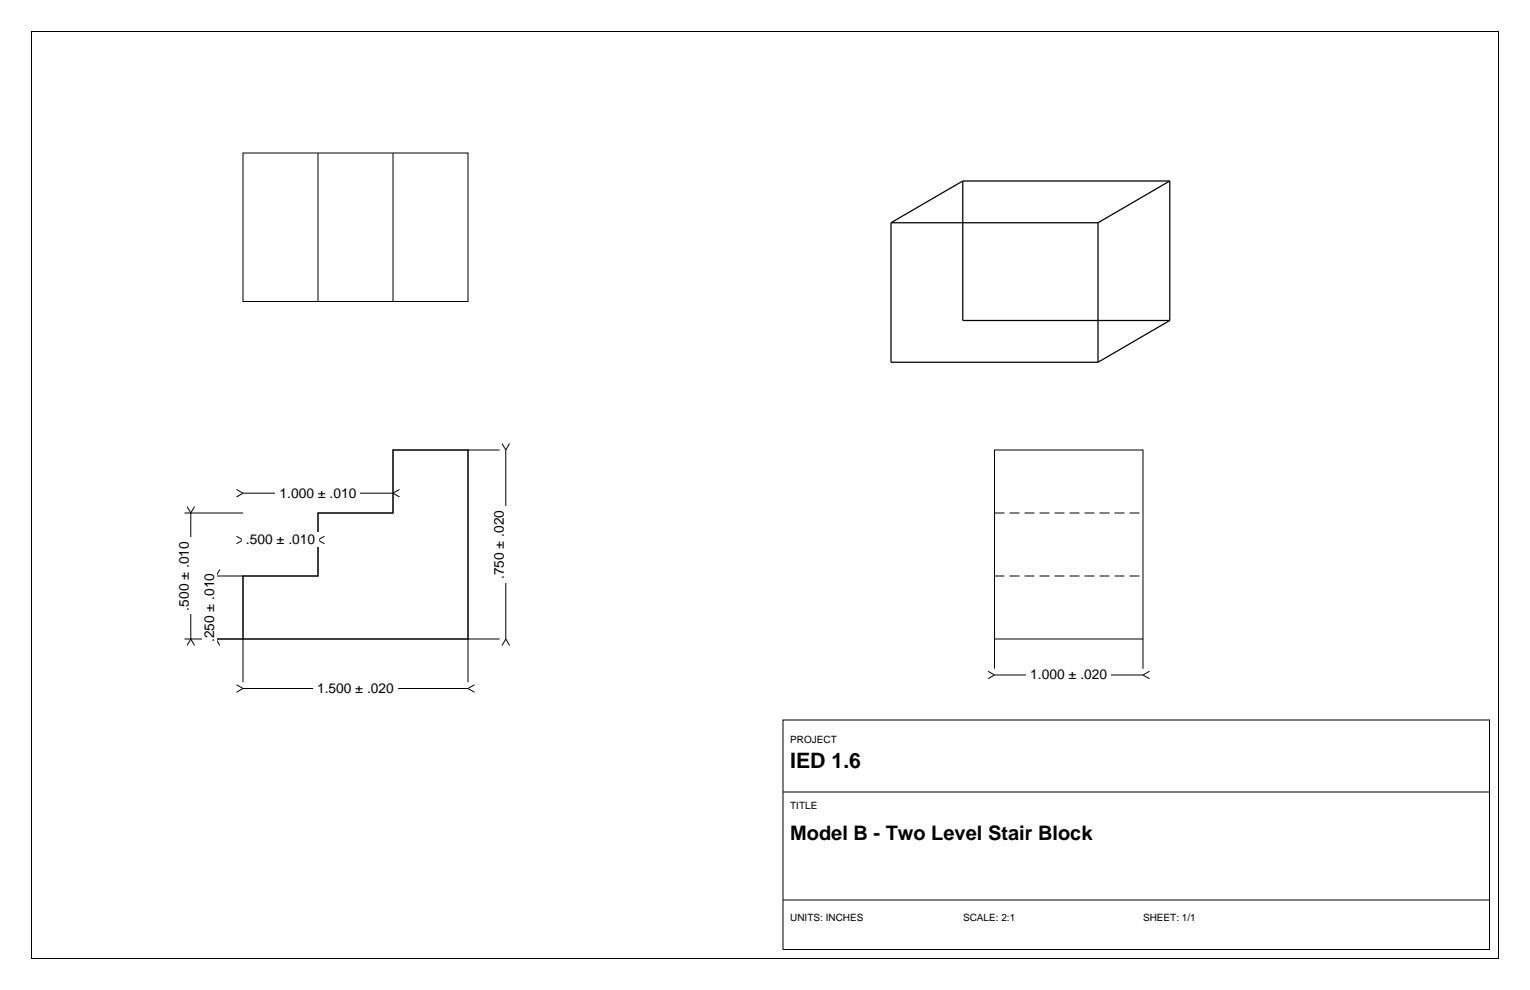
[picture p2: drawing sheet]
<svg xmlns="http://www.w3.org/2000/svg" width="432mm" height="279mm" viewBox="0 0 432 279" stroke-linecap="round" stroke-linejoin="round" font-family="sans-serif">
<path d="M8.9 8.9h414v261.6h-414zM66.7 193.3l1.9 1M68.6 180.3v12.2M68.6 194.3h63.5M68.6 194.3l-1.9 1.1M132.1 180.3v12.2M132.1 194.3l1.8 1.1M133.9 193.3l-1.8 1M221 203.2h199.4v64.8h-199.4zM221 223.5h199.4M221 254h199.4" fill="none" stroke="#000" stroke-width=".28"/>
<path d="M68.6 162.6h21.1v-17.8h21.2v-17.8h21.2v53.3h-63.5z" fill="none" stroke="#000" stroke-width=".42"/>
<path d="M88.4 192.2h23.8v4.2h-23.8z" fill-rule="evenodd" fill="#fff"/>
<path d="M52.1 144.8h16.5M52.8 142.9l1 1.9M53.8 144.8v35.5M54.9 142.9l-1.1 1.9M52.1 180.3h16.5M53.8 180.3l-1 1.9M53.8 180.3l1.1 1.9" fill="none" stroke="#000" stroke-width=".28"/>
<path d="M50 151.7h4.2v21.7h-4.2z" fill-rule="evenodd" fill="#fff"/>
<path d="M59.2 162.6h9.4M59.9 160.7l1.1 1.9M61 162.6v17.7M62 160.7l-1 1.9M59.2 180.3h9.4M61 180.3l-1.1 1.9M61 180.3l1 1.9" fill="none" stroke="#000" stroke-width=".28"/>
<path d="M57.1 160.6h4.2v21.7h-4.2z" fill-rule="evenodd" fill="#fff"/>
<path d="M132.1 127h8.9M141.7 125.2l1 1.8M142.7 127v53.3M143.8 125.2l-1.1 1.8M132.1 180.3h8.9M142.7 180.3l-1 1.9M142.7 180.3l1.1 1.9" fill="none" stroke="#000" stroke-width=".28"/>
<path d="M138.9 142.8h4.2v21.7h-4.2z" fill-rule="evenodd" fill="#fff"/>
<path d="M66.7 151.3l1.9 1.1M68.6 152.4h21.1M68.6 152.4l-1.9 1.1M89.7 152.4l1.9 1.1M91.6 151.3l-1.9 1.1" fill="none" stroke="#000" stroke-width=".28"/>
<path d="M68.3 150.3h21.7v4.2h-21.7z" fill-rule="evenodd" fill="#fff"/>
<path d="M66.7 138.1l1.9 1.1M68.6 139.2h42.3M68.6 139.2l-1.9 1.1M110.9 139.2l1.8 1.1M112.7 138.1l-1.8 1.1" fill="none" stroke="#000" stroke-width=".28"/>
<path d="M77.8 137.1h23.8v4.2h-23.8z" fill-rule="evenodd" fill="#fff"/>
<path d="M68.6 43.2h63.5v41.9h-63.5zM89.7 43.2v41.9M110.9 43.2v41.9M280.7 127h41.9v53.3h-41.9zM278.8 189.4l1.9 1.1M280.7 180.3v8.4M280.7 190.5h41.9M280.7 190.5l-1.9 1.1M322.6 180.3v8.4M322.6 190.5l1.8 1.1M324.4 189.4l-1.8 1.1" fill="none" stroke="#000" stroke-width=".28"/>
<path d="M280.7 144.8h41.9M280.7 162.6h41.9" fill="none" stroke="#000" stroke-width=".28" stroke-dasharray="2.8 1.4" stroke-linecap="butt"/>
<path d="M289.7 188.4h23.8v4.2h-23.8z" fill-rule="evenodd" fill="#fff"/>
<path d="M271.7 51.1v39.3h58.4M271.7 51.1h58.4M271.7 51.1l-20.2 11.8M330.1 51.1v39.3M330.1 51.1l-20.2 11.8M251.5 62.9v39.3h58.4M251.5 62.9h58.4M309.9 62.9v39.3M330.1 90.4l-20.2 11.8" fill="none" stroke="#000" stroke-width=".35"/>
<text font-size="6" x="223" y="216.7">IED 1.6</text>
<text font-size="5.6" x="223" y="237">Model B - Two Level Stair Block</text>
<g font-size="3.9">
<text x="78.9" y="140.4">1.000 ± .010</text>
<text x="69.4" y="153.6">.500 ± .010</text>
<text x="142.2" y="163.4" transform="rotate(-90 142.2 163.4)">.750 ± .020</text>
<text x="53.3" y="172.3" transform="rotate(-90 53.3 172.3)">.500 ± .010</text>
<text x="60.4" y="181.2" transform="rotate(-90 60.4 181.2)">.250 ± .010</text>
<text x="290.8" y="191.7">1.000 ± .020</text>
<text x="89.5" y="195.5">1.500 ± .020</text>
</g>
<g font-size="2.8">
<text x="223" y="209.5">PROJECT</text>
<text x="223" y="228.3">TITLE</text>
<text x="223" y="259.8">UNITS: INCHES</text>
<text x="271.8" y="259.8">SCALE: 2:1</text>
<text x="322.6" y="259.8">SHEET: 1/1</text>
</g>
</svg>
